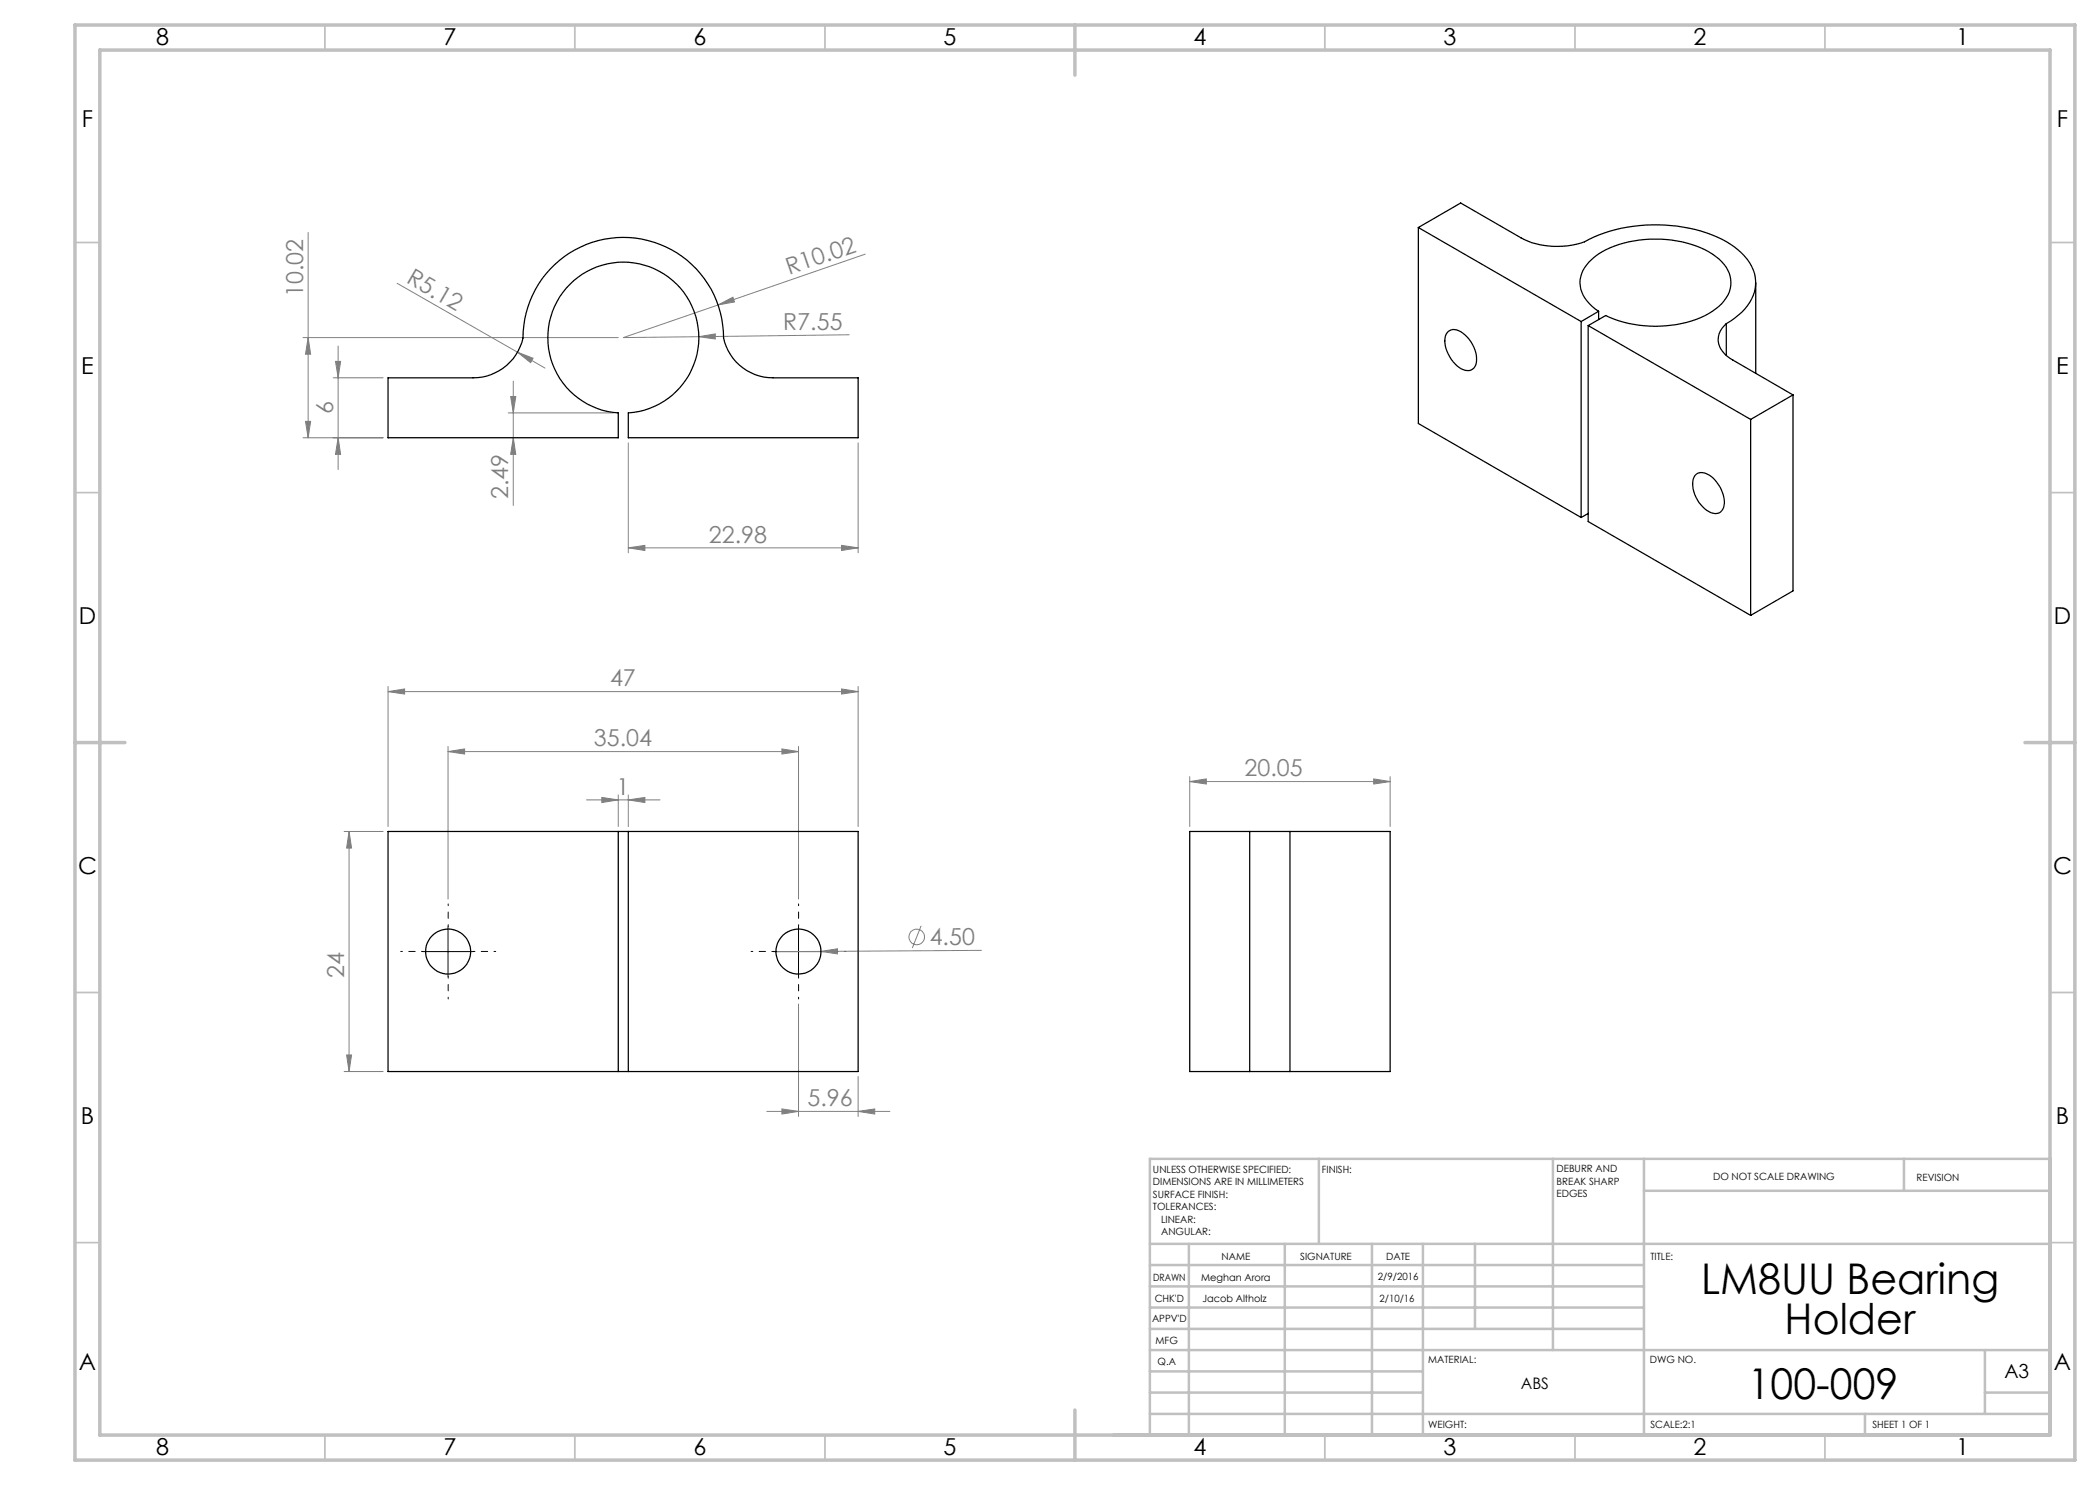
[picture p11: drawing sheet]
<svg xmlns="http://www.w3.org/2000/svg" width="420mm" height="297mm" viewBox="0 0 420 297" stroke-linecap="round" stroke-linejoin="round" font-family="sans-serif">
<g fill="none" stroke="#808080" stroke-width=".2">
<path d="M61.6 46.5v41.1M79.4 56.7l24.1 13.7M173 50.8l-48.3 16.7 15.1-.2M60.6 67.5h63M61.6 67.5l.5 3.3h-1zM66.6 75.6h10M67.1 72.3h1l-.5 3.3zM67.6 69.2v24.7M102.1 79.3h1.1l-.5 3.3zM102.7 76.2v24.9M103.5 70.4l3.1 1.2-.5 .9zM103.5 70.4l5.5 3.2"/>
<path d="M139.8 67.3l3.3-.5v1zM143.6 61l3-1.6 .3 1zM169.8 67l-30 .3M60.6 87.6h16M61.1 84.3h1l-.5 3.3zM67.6 87.6l.5 3.3h-1zM101.6 82.6h21.1M102.7 87.6l.5 3.3h-1.1zM125.7 88.6v22M171.6 88.6v22M125.7 109.6l3.3-.5v1zM125.7 109.6h45.9"/>
<path d="M168.3 109.1l3.3 .5-3.3 .5zM77.6 138.3l3.3-.5v1zM77.6 137.3v28M77.6 138.3h94M168.3 137.8l3.3 .5-3.3 .5zM171.6 137.3v28M89.6 150.3l3.3-.5v1zM89.6 149.3v30.5M89.6 150.3h70.1M117.3 160h14.7M120.4 159.5l3.2 .5-3.2 .5zM123.6 159v6.3"/>
<path d="M125.7 160l3.3-.5v1zM125.7 159v6.3M156.4 149.8l3.3 .5-3.3 .5zM159.7 149.3v30.5M237.9 156.3l3.4-.5v1zM237.9 155.3v10M237.9 156.3h40.1M274.7 155.8l3.3 .5-3.3 .5zM278 155.3v10M68.8 166.3h7.8M69.8 166.3l.5 3.3h-1zM69.8 166.3v48"/>
<path d="M164.2 190.3l3.3-.5v1zM184.2 185.2l-1.7 4.4M196.3 190.1l-41.1 .2M68.8 214.3h7.8M69.3 211h1l-.5 3.3zM159.7 200.8v22.5M171.6 215.3v8M153.4 222.3h24.6M156.4 221.8l3.3 .5-3.3 .5zM171.6 222.3l3.3-.5v1z"/>
<circle cx="183.3" cy="187.4" r="1.56"/>
</g>
<path d="M84.6 190.3h-4.5M89.6 185.3v-4.5M89.6 195.3v4.5M94.6 190.3h4.5M154.7 190.3h-4.5M159.7 185.3v-4.5M159.7 195.3v4.5M164.7 190.3h4.5" fill="none" stroke="#000" stroke-width=".2" stroke-dasharray="15.2 1.3 1.3 1.3" stroke-dashoffset="14.9"/>
<path d="M84.6 190.3h10M89.6 185.3v10M154.7 190.3h10M159.7 185.3v10" fill="none" stroke="#000" stroke-width=".2"/>
<g fill="none" stroke="#c0c0c0" stroke-width=".35">
<path d="M65 5v5M115 5v5M165 5v5M265 5v5M315 5v5M365 5v5M15 48.5h5M410 48.5h5M15 98.5h5M410 98.5h5M15 198.5h5M410 198.5h5"/>
<path d="M15 248.5h5M410 248.5h5M65 287v5M115 287v5M165 287v5M265 287v5M315 287v5M365 287v5"/>
</g>
<g fill="none" stroke="#c0c0c0" stroke-width=".5">
<path d="M263.8 231.8v17M310.6 231.8v38.2M328.8 231.8v55.2M328.8 238.2h81.2M380.8 231.8v6.4M410 231.8h-180v55.2M230 248.8h180M230 257.3h98.8M230 253h98.8M237.8 248.8v38.2M257 248.8v38.2M274.4 248.8v38.2"/>
<path d="M284.6 248.8v38.2M295 248.8v17M230 265.8h98.8M230 261.5h98.8M230 278.5h54.6M230 274.3h54.6M230 270h180M397 278.5h13M397 270v12.8M230 282.8h180M373 282.8v4.2"/>
</g>
<path d="M15 5h400v287h-400zM20 10h390v277h-390zM215 5v10M15 148.5h10M405 148.5h10M215 282v10" fill="none" stroke="#c0c0c0" stroke-width=".7"/>
<g fill="#808080">
<path d="M103.5 70.4l3.1 1.2-.5 .9z"/>
<path d="M164.2 190.3l3.3-.5v1z"/>
<path d="M139.8 67.3l3.3-.5v1z"/>
<path d="M143.6 61l3-1.6 .3 1z"/>
<path d="M156.4 149.8l3.3 .5-3.3 .5zM89.6 150.3l3.3-.5v1z"/>
<path d="M77.6 138.3l3.3-.5v1zM168.3 137.8l3.3 .5-3.3 .5zM120.4 159.5l3.2 .5-3.2 .5zM125.7 160l3.3-.5v1zM156.4 221.8l3.3 .5-3.3 .5zM171.6 222.3l3.3-.5v1zM237.9 156.3l3.4-.5v1zM274.7 155.8l3.3 .5-3.3 .5z"/>
<path d="M125.7 109.6l3.3-.5v1zM168.3 109.1l3.3 .5-3.3 .5z"/>
<path d="M69.3 211h1l-.5 3.3zM69.8 166.3l.5 3.3h-1z"/>
<path d="M102.7 87.6l.5 3.3h-1.1zM102.1 79.3h1.1l-.5 3.3z"/>
<path d="M67.1 72.3h1l-.5 3.3zM67.6 87.6l.5 3.3h-1zM61.6 67.5l.5 3.3h-1zM61.1 84.3h1l-.5 3.3z"/>
</g>
<g fill="none" stroke="#000" stroke-width=".25">
<path d="M283.7 45.5l8.4-4.9 12.1 7a15.6 15.6 0 0 0 14.6-.2 31.9 31.9 0 0 1 26.5 .9 11 11 0 0 1 5.7 7.2 8.6 8.6 0 0 1-4.1 8.1l-1.6 1.1M283.7 45.5l32.5 18.8M283.7 45.5v39.2l32.5 18.8M351.2 56.5v18.2M77.6 75.6h17a10.2 10.2 0 0 0 10-8 20.1 20.1 0 0 1 20-20.1 20.1 20.1 0 0 1 20.1 20 10.1 10.1 0 0 0 9.9 8.1h17v12h-45.9v-5a15.1 15.1 0 0 0 11.9-22.9 15.1 15.1 0 0 0-25.9 0 15.1 15.1 0 0 0 11.9 22.9v5h-46zM289.7 66.3a2.36 2.36 0 0 1 3 .4 6.5 6.5 0 0 1 2.5 6.3 1.85 1.85 0 0 1-3 .8 6.9 6.9 0 0 1-3.1-6.5zM316.2 64.3v39.2M317.6 65.1l32.5 18.8M317.6 65.1v39.2l32.5 18.8M319.7 62.3a7 7 0 0 1-3.7-6.4 8.5 8.5 0 0 1 5.2-6 23.5 23.5 0 0 1 21.3 .9 6.6 6.6 0 0 1 3.5 7 8.8 8.8 0 0 1-5 5.3 24.1 24.1 0 0 1-19.9 0l-3.5 2M319.7 62.3l-3.5 2M319.7 62.3v1.6"/>
<path d="M345.3 64.7a4 4 0 0 0 .1 6.5l13.2 7.8M345.3 64.7v6.4M358.6 79v39.2l-8.5 4.9M358.6 79l-8.5 4.9M339.2 94.9a2.46 2.46 0 0 1 3 .4 6.9 6.9 0 0 1 2.6 5.8 1.82 1.82 0 0 1-3 1.2 6.6 6.6 0 0 1-3.2-6.4zM350.1 83.9v39.2M317.6 102.7l-1.4 .8M123.6 166.3h2.1M123.6 166.3h-46v48h46M123.6 166.3v48M125.7 166.3h45.9v48h-45.9M125.7 166.3v48"/>
<path d="M249.9 166.3h8.1M249.9 166.3h-12v48h12M249.9 166.3v48M258 166.3h20v48h-20M258 166.3v48M123.6 214.3h2.1M249.9 214.3h8.1"/>
<circle cx="89.6" cy="190.3" r="4.5"/>
<circle cx="159.7" cy="190.3" r="4.5"/>
</g>
<g font-size="8.5">
<text x="340.2" y="258.8">LM8UU Bearing</text>
<text x="356.9" y="266.9">Holder</text>
<text x="349.6" y="279.7">100-009</text>
</g>
<g font-size="4.7">
<text x="31.2" y="9">8</text>
<text x="88.7" y="9">7</text>
<text x="138.7" y="9">6</text>
<text x="188.7" y="9">5</text>
<text x="238.7" y="9">4</text>
<text x="288.7" y="9">3</text>
<text x="338.7" y="9">2</text>
<text x="391.2" y="9">1</text>
<text x="16.4" y="25.5">F</text>
<text x="411.4" y="25.5">F</text>
<text x="16.3" y="74.7">E</text>
<text x="411.3" y="74.7">E</text>
<text x="15.8" y="124.7">D</text>
<text x="410.8" y="124.7">D</text>
<text x="15.6" y="174.7">C</text>
<text x="410.6" y="174.8">C</text>
<text x="16.2" y="224.8">B</text>
<text x="411.2" y="224.7">B</text>
<text x="15.8" y="274">A</text>
<text x="410.8" y="274">A</text>
<text x="31.2" y="291">8</text>
<text x="88.7" y="291">7</text>
<text x="138.7" y="291">6</text>
<text x="188.7" y="291">5</text>
<text x="238.7" y="291">4</text>
<text x="288.7" y="291">3</text>
<text x="338.7" y="291">2</text>
<text x="391.2" y="291">1</text>
</g>
<g font-size="4.7" fill="#808080">
<text x="60.6" y="59.4" transform="rotate(-90 60.6 59.4)">10.02</text>
<text x="81.1" y="56.4" transform="rotate(30 81.1 56.4)">R5.12</text>
<text x="157.8" y="55" transform="rotate(-19 157.8 55)">R10.02</text>
<text x="156.6" y="66.1" transform="rotate(-1 156.6 66.1)">R7.55</text>
<text x="66.6" y="82.9" transform="rotate(-90 66.6 82.9)">6</text>
<text x="101.7" y="99.8" transform="rotate(-90 101.7 99.8)">2.49</text>
<text x="141.8" y="108.5">22.98</text>
<text x="122" y="137.3">47</text>
<text x="118.8" y="149.3">35.04</text>
<text x="248.9" y="155.3">20.05</text>
<text x="123.3" y="159">1</text>
<text x="185.9" y="189.1">4.50</text>
<text x="68.8" y="195.6" transform="rotate(-90 68.8 195.6)">24</text>
<text x="161.5" y="221.3">5.96</text>
</g>
<text font-size="3.9" x="400.9" y="275.5">A3</text>
<text font-size="3.2" x="304.2" y="277.9">ABS</text>
<g font-size="2">
<text x="230.6" y="234.6">UNLESS OTHERWISE SPECIFIED:</text>
<text x="230.6" y="237.1">DIMENSIONS ARE IN MILLIMETERS</text>
<text x="230.6" y="239.6">SURFACE FINISH:</text>
<text x="264.4" y="234.6">FINISH:</text>
<text x="311.3" y="234.5">DEBURR AND</text>
<text x="311.3" y="237">BREAK SHARP</text>
<text x="311.3" y="239.5">EDGES</text>
<text x="342.6" y="236">DO NOT SCALE DRAWING</text>
<text x="383.3" y="236.2">REVISION</text>
<text x="230.6" y="242.1">TOLERANCES:</text>
<text x="232.2" y="244.6">LINEAR:</text>
<text x="232.2" y="247.1">ANGULAR:</text>
<text x="244.3" y="252">NAME</text>
<text x="260" y="251.9">SIGNATURE</text>
<text x="277.2" y="251.9">DATE</text>
<text x="330.1" y="251.9">TITLE:</text>
<text x="230.6" y="256.1">DRAWN</text>
<text x="240.2" y="256.1">Meghan Arora</text>
<text x="275.6" y="255.9">2/9/2016</text>
<text x="230.9" y="260.3">CHK'D</text>
<text x="240.5" y="260.3">Jacob Altholz</text>
<text x="275.9" y="260.3">2/10/16</text>
<text x="230.4" y="264.4">APPV'D</text>
<text x="231.1" y="268.8">MFG</text>
<text x="231.5" y="273">Q.A</text>
<text x="285.6" y="272.5">MATERIAL:</text>
<text x="330" y="272.5">DWG NO.</text>
<text x="285.6" y="285.5">WEIGHT:</text>
<text x="330.1" y="285.6">SCALE:2:1</text>
<text x="374.5" y="285.6">SHEET 1 OF 1</text>
</g>
</svg>
